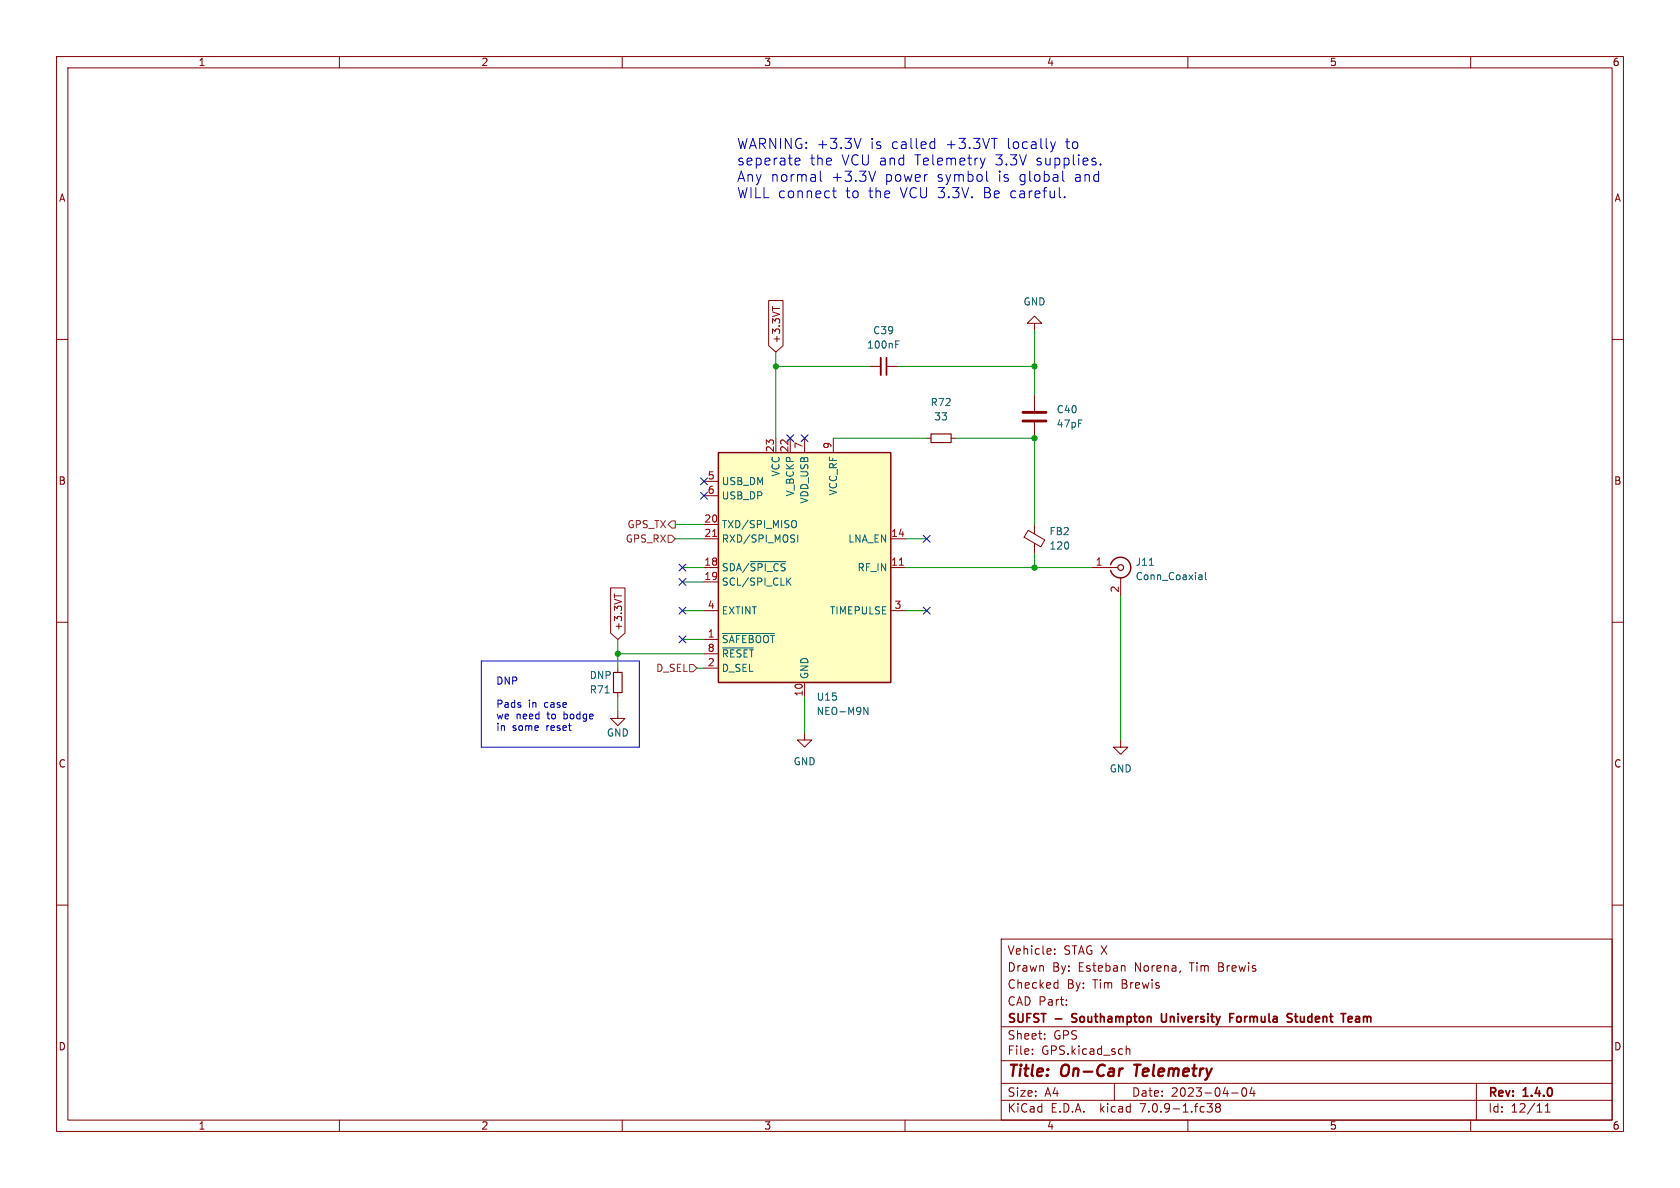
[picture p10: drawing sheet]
<svg xmlns="http://www.w3.org/2000/svg" width="297mm" height="210mm" viewBox="0 0 297 210" stroke-linecap="round" stroke-linejoin="round" font-family="sans-serif">
<g fill="none" stroke="#840000" stroke-width=".18">
<path d="M10 10h277v190h-277zM12 12h273v186h-273zM60 10v2M110 10v2M160 10v2M210 10v2M260 10v2M10 60h2M135.9 53.1h2.5v8l-1.2 1.1-1.3-1.1zM136.6 54.2v.7M182.9 57.2h1.2l-1.2-1.3-1.3 1.3h1.3v1.2M285 60h2"/>
<path d="M137.2 77.5v2.5M139.7 77.5v2.5M142.2 77.5v2.5M147.3 77.5v2.5M153.7 64.8h2M156.7 64.8h2M163.8 77.5h.8M168.1 77.5h.8M182.9 69.9v2.7M182.9 74.7v2.8M124.5 95.3h2.5M124.5 92.7h2.5"/>
<path d="M124.5 85.1h2.5M124.5 87.6h2.5M157.5 95.3h2.5M181.8 93.8l2.9 1.7-.7 1.2-2.9-1.7zM182.9 92.7v1.7M182.9 96v1.8M10 110h2M107.9 103.9h2.6v8l-1.3 1.1-1.3-1.1zM108.6 105v.7M109.2 118.1v.8M124.5 113h2.5M124.5 100.3h2.5"/>
<path d="M124.5 102.9h2.5M124.5 118.1h2.5M124.5 108h2.5M124.5 115.6h2.5M157.5 100.3h2.5M157.5 108h2.5M193 100.3h4.6M198.1 102.1v3.3M285 110h2M109.2 125.7v1.3h1.3l-1.3 1.3-1.3-1.3h1.3M109.2 122.4v.8M142.2 129.5v1.3h1.3l-1.3 1.3-1.2-1.3h1.2"/>
<path d="M142.2 120.7v2.5M198.1 130.8v1.3h1.3l-1.3 1.3-1.3-1.3h1.3M10 160h2M285 160h2M177 166h108v32h-108zM186.5 167.8v.1M186.5 168.6v.1M186.6 173.7l.4 .1M187 173.2v1.5M187 174.6l-.4 .1M188.5 177.6v.1M188.5 176.8v.1"/>
<path d="M60 198v2M110 198v2M160 198v2M177 194.5h108M177 191.5h108M177 187.5h108M177 181.5h108M182.5 186.3v.1M182.5 185.5v.1M184.7 183.6v.1M184.7 182.8v.1M197 191.5v3"/>
<path d="M199.1 184.9v1.5M199.1 185.5l.2-.1 .4 .1v.9M210 198v2M213.4 195.1h.9l-.5 .6 .4 .1v.7l-.2 .1-.5-.1M215.2 195.7l-.3-.2 .3-.4 .4 .1 .1 .2-.2 .3M215.2 195.7l-.3 .3v.3l.3 .3 .4-.1 .1-.2v-.4l-.2-.2M215.2 195.7h.3M217.7 193.2h1.2M219.7 192.4l.2-.1a.81 .81 0 0 1 .6 .6 .81 .81 0 0 1-.3 .8l-.2 .1a.81 .81 0 0 1-.3-1.4zM221.3 192.2l-.3 1.1h.9M221.7 192.8v1M260 198v2"/>
<path d="M261 191.5v6.5M273.2 196.6h.8M273.2 195.5l.4-.4v1.5"/>
</g>
<path d="M198.3 188.9h.2M200.5 188.2h1.1M201.1 188.2l-.3 2" fill="none" stroke="#840000" stroke-width=".4"/>
<g fill="none" stroke="#840000" stroke-width=".3">
<path d="M156.7 63.2v3.1M189.6 179.3v.5M205.3 179.2v1.2l.3 .3 .5-.1M217.4 179.9h.5M218.1 179.2h-.7v1.5M218.7 179.8v.7M227.8 179.2l.6 .1M228.1 180l.3 .3-.1 .2-.2 .2M228.8 179.7h.6M229.1 179.2v1.3l.3 .2M238.4 179.8l.4-.1 .3 .3-.8 .2M189.5 180.6l.2 .1"/>
<path d="M238.4 180.6h.6"/>
</g>
<path d="M180.8 74.4h4.1M180.8 72.9h4.1" fill="none" stroke="#840000" stroke-width=".51"/>
<g fill="none" stroke="#840000" stroke-width=".2">
<path d="M164.6 76.7h3.5v1.5h-3.5zM108.5 118.9h1.5v3.5h-1.5z"/>
<circle cx="198.1" cy="100.3" r=".51"/>
</g>
<path d="M127 80h30.5v40.7h-30.5z" fill="#ffffc2" stroke="#ffffc2" stroke-width=".18"/>
<path d="M127 80h30.5v40.7h-30.5zM196.3 99.8a1.81 1.81 0 0 1 2.8-.9 1.81 1.81 0 0 1 0 2.9 1.81 1.81 0 0 1-2.8-1" fill="none" stroke="#840000" stroke-width=".25"/>
<g fill="none" stroke="#006464" stroke-width=".18">
<path d="M158.4 60.9h.4M158.4 60.3h.6M132.6 99.3h6.3M140.2 92a.43 .43 0 0 1 .6 .4v.5a.43 .43 0 0 1-.6 .4M141 94.6v1.2M203.2 99.9h.7M127.7 112h9.2M127.7 114.5h5.5M139.3 102.7l.5 .7M139.8 102.2l-.7 .7M212.1 101.6l.3 .1 .1 .8M212.5 102.4l-.4 .1"/>
<path d="M212.5 101.9l-.4 .1M213.1 101.2v1.1l.2 .2M107 122.5h.7M152.7 125l.7 1.3v-1.3"/>
</g>
<path d="M126 94.8h.7M159 99.9h.7" fill="none" stroke="#a90000" stroke-width=".18"/>
<path d="M155.7 63.2v3.1" fill="none" stroke="#840000" stroke-width=".33"/>
<path d="M118.1 94.6h.6l.7 .7-.7 .6h-.6zM118.7 92.1h.7v1.2h-.7l-.6-.6zM121.9 117.5h.7l.6 .6-.6 .6h-.7z" fill="none" stroke="#725600" stroke-width=".18"/>
<g fill="none" stroke="#0000c2" stroke-width=".18">
<path d="M140.6 29.1h.7M140.6 28h.6h.1l.1 .4-.8 .2M145 30.3v1.5l.3 .3M147.2 33.8h.6M147.4 33.2v1.5l.1 .2 .3 .1M152.2 24.5l-.6 1.8M154.8 30.3l-.6 1.8M164.7 25.1h.5M165.2 24.5v1.8M165.2 26.2l-.5 .1M174.2 28l-.5 1.2M174.4 31.8l.3 .3"/>
<path d="M185.7 25.1l.5 1.2M186.2 26.3l-.2 .4M186.6 25.1l-.4 1.2M187.9 30.3v1.5l.2 .3M188.2 34.8v.2M194.6 29v.2M85.1 116.8h27.9v15.3h-27.9z"/>
</g>
<g fill="none" stroke="#009600" stroke-width=".18">
<path d="M182.9 58.4v11.5M137.2 62.2v15.3M137.2 64.8h16.5M147.3 77.5h16.5M158.7 64.8h24.2M168.9 77.5h14v15.2M119.4 92.7h5.1M119.4 95.3h5.1M160 95.3h3.8M182.9 97.8v2.5M109.2 113v5.1M109.2 115.6h15.3"/>
<path d="M120.6 108h3.9M120.6 113h3.9M120.6 102.9h3.9M120.6 100.3h3.9M123.2 118.1h1.3M160 108h3.8M160 100.3h33M198.1 105.4v25.4M109.2 123.2v2.5M142.2 123.2v6.3"/>
</g>
<g fill="none" stroke="#000084" stroke-width=".18">
<path d="M139.1 76.9l1.2 1.2M140.3 76.9l-1.2 1.2M141.6 76.9l1.2 1.2M142.8 76.9l-1.2 1.2M120 99.7l1.3 1.2M121.3 99.7l-1.3 1.2M123.9 87l1.2 1.2M123.9 84.5l1.2 1.2M125.1 87l-1.2 1.2M125.1 84.5l-1.2 1.2M163.2 94.6l1.2 1.3M164.4 94.6l-1.2 1.3"/>
<path d="M120 102.3l1.3 1.2M120 107.3l1.3 1.3M120 112.4l1.3 1.2M121.3 102.3l-1.3 1.2M121.3 107.3l-1.3 1.3M121.3 112.4l-1.3 1.2M163.2 107.3l1.2 1.3M164.4 107.3l-1.2 1.3"/>
</g>
<g fill="#009600" stroke="#009600" stroke-width=".18">
<circle cx="137.2" cy="64.8" r=".46"/>
<circle cx="182.9" cy="77.5" r=".46"/>
<circle cx="182.9" cy="100.3" r=".46"/>
<circle cx="182.9" cy="64.8" r=".46"/>
<circle cx="109.2" cy="115.6" r=".46"/>
</g>
<g font-size="2.8" fill="#840000">
<text x="178" y="190.9">Title:</text>
<text x="187.7" y="190.9">On-Car</text>
<text x="201.4" y="190.9">Telemetry</text>
</g>
<g font-size="2.5" fill="#0000c2">
<text x="130.2" y="26.5">WARNING: +3.3V</text>
<text x="130.2" y="29.4">seperate</text>
<text x="143.1" y="29.4">the</text>
<text x="148.8" y="29.4">VCU and</text>
<text x="153.9" y="26.5">is</text>
<text x="157.6" y="26.5">called</text>
<text x="161.8" y="29.4">Telemetry</text>
<text x="167.3" y="26.5">+3.3VT</text>
<text x="176.2" y="29.4">3.3V</text>
<text x="178.2" y="26.5">locally</text>
<text x="183.5" y="29.4">supplies.</text>
<text x="188.7" y="26.5">to</text>
<text x="130.2" y="32.3">Any normal</text>
<text x="130.2" y="35.2">WILL connect</text>
<text x="147" y="32.3">+3.3V</text>
<text x="149.5" y="35.2">to</text>
<text x="153.6" y="35.2">the</text>
<text x="156.5" y="32.3">power</text>
<text x="159.3" y="35.2">VCU 3.3V.</text>
<text x="165.8" y="32.3">symbol</text>
<text x="174.1" y="35.2">Be careful.</text>
<text x="176.7" y="32.3">is</text>
<text x="180.5" y="32.3">global</text>
<text x="190.3" y="32.3">and</text>
</g>
<g font-size="2.1" fill="#840000">
<text x="178" y="172">Drawn</text>
<text x="178" y="169">Vehicle:</text>
<text x="186" y="172">By:</text>
<text x="188" y="169">STAG X</text>
<text x="190.7" y="172">Esteban</text>
<text x="200.8" y="172">Norena,</text>
<text x="210.6" y="172">Tim</text>
<text x="215.8" y="172">Brewis</text>
<text x="178" y="178">CAD Part:</text>
<text x="178" y="175">Checked</text>
<text x="188.6" y="175">By:</text>
<text x="193.2" y="175">Tim</text>
<text x="198.4" y="175">Brewis</text>
<text x="178" y="184">Sheet:</text>
<text x="178" y="181.2">SUFST</text>
<text x="186.2" y="184">GPS</text>
<text x="186.6" y="181.2">-</text>
<text x="190.2" y="181.2">Southampton</text>
<text x="206.6" y="181.2">University</text>
<text x="219.3" y="181.2">Formula</text>
<text x="230.1" y="181.2">Student</text>
<text x="240.3" y="181.2">Team</text>
<text x="178" y="186.7">File:</text>
<text x="184.1" y="186.7">GPS.kicad_sch</text>
<text x="178" y="196.9">KiCad</text>
<text x="178" y="194.1">Size:</text>
<text x="184.7" y="194.1">A4</text>
<text x="185.7" y="196.9">E.D.A.</text>
<text x="194.6" y="196.9">kicad</text>
<text x="200" y="194.1">Date:</text>
<text x="201.8" y="196.9">7.0.9-1.fc38</text>
<text x="207" y="194.1">2023-04-04</text>
<text x="263" y="194.3">Rev:</text>
<text x="263" y="196.9">Id:</text>
<text x="267.1" y="196.9">12/11</text>
<text x="269.4" y="194.3">1.4.0</text>
</g>
<g font-size="1.8" fill="#840000">
<text x="35" y="11.9">1</text>
<text x="85" y="11.9">2</text>
<text x="135" y="11.9">3</text>
<text x="185" y="11.9">4</text>
<text x="235" y="11.9">5</text>
<text x="285" y="11.9">6</text>
<text x="10.3" y="35.9">A</text>
<text x="285.3" y="35.9">A</text>
<text x="138.1" y="60.8" transform="rotate(-90 138.1 60.8)">+3.3VT</text>
<text x="10.3" y="85.9">B</text>
<text x="285.3" y="85.9">B</text>
<text x="110.2" y="111.6" transform="rotate(-90 110.2 111.6)">+3.3VT</text>
<text x="10.3" y="135.9">C</text>
<text x="285.3" y="135.9">C</text>
<text x="10.3" y="185.9">D</text>
<text x="285.3" y="185.9">D</text>
<text x="35" y="199.9">1</text>
<text x="85" y="199.9">2</text>
<text x="135" y="199.9">3</text>
<text x="185" y="199.9">4</text>
<text x="235" y="199.9">5</text>
<text x="285" y="199.9">6</text>
</g>
<g font-size="1.8" fill="#006464">
<text x="154.3" y="59.3">C39</text>
<text x="180.8" y="54.2">GND</text>
<text x="153.2" y="61.8">100nF</text>
<text x="164.4" y="72">R72</text>
<text x="165.1" y="74.5">33</text>
<text x="186.7" y="73.3">C40</text>
<text x="186.7" y="75.8">47pF</text>
<text x="127.5" y="86">USB_DM</text>
<text x="127.5" y="88.5">USB_DP</text>
<text x="138" y="84.3" transform="rotate(-90 138 84.3)">VCC</text>
<text x="140.6" y="87.9" transform="rotate(-90 140.6 87.9)">V_BCKP</text>
<text x="143.1" y="89.1" transform="rotate(-90 143.1 89.1)">VDD_USB</text>
<text x="148.2" y="87.7" transform="rotate(-90 148.2 87.7)">VCC_RF</text>
<text x="127.5" y="93.6">TXD/SPI_MISO</text>
<text x="185.4" y="94.8">FB2</text>
<text x="127.5" y="101.2">SDA/~{SPI_CS}</text>
<text x="127.5" y="96.1">RXD/SPI_MOSI</text>
<text x="149.9" y="96.1">LNA_EN</text>
<text x="151.5" y="101.2">RF_IN</text>
<text x="185.4" y="97.3">120</text>
<text x="200.7" y="100.2">J11</text>
<text x="127.5" y="103.7">SCL/SPI_CLK</text>
<text x="200.7" y="102.8">Conn_Coaxial</text>
<text x="127.5" y="113.9">~{SAFEBOOT}</text>
<text x="127.5" y="108.8">EXTINT</text>
<text x="146.6" y="108.8">TIMEPULSE</text>
<text x="127.5" y="119">D_SEL</text>
<text x="127.5" y="116.4">~{RESET}</text>
<text x="104.1" y="120.2">DNP</text>
<text x="104.1" y="122.8">R71</text>
<text x="143.1" y="120.1" transform="rotate(-90 143.1 120.1)">GND</text>
<text x="144.3" y="124.1">U15</text>
<text x="107.2" y="130.4">GND</text>
<text x="144.3" y="126.6">NEO-M9N</text>
<text x="140.2" y="135.5">GND</text>
<text x="196.1" y="136.8">GND</text>
</g>
<g font-size="1.8" fill="#a90000">
<text x="136.9" y="80.1" transform="rotate(-90 136.9 80.1)">23</text>
<text x="139.4" y="80.1" transform="rotate(-90 139.4 80.1)">22</text>
<text x="142" y="79.4" transform="rotate(-90 142 79.4)">7</text>
<text x="147.1" y="79.4" transform="rotate(-90 147.1 79.4)">9</text>
<text x="125" y="84.8">5</text>
<text x="125" y="87.4">6</text>
<text x="124.4" y="92.5">20</text>
<text x="124.4" y="95">21</text>
<text x="157.4" y="95">14</text>
<text x="124.4" y="100.1">18</text>
<text x="157.4" y="100.1">11</text>
<text x="193.6" y="100.1">1</text>
<text x="124.4" y="102.6">19</text>
<text x="125" y="107.7">4</text>
<text x="158" y="107.7">3</text>
<text x="197.9" y="104.8" transform="rotate(-90 197.9 104.8)">2</text>
<text x="125" y="112.8">1</text>
<text x="125" y="117.9">2</text>
<text x="125" y="115.3">8</text>
<text x="142" y="123.2" transform="rotate(-90 142 123.2)">10</text>
</g>
<g font-size="1.8" fill="#725600">
<text x="110.8" y="93.6">GPS_TX</text>
<text x="110.5" y="96.1">GPS_RX</text>
<text x="115.9" y="119">D_SEL</text>
</g>
<g font-size="1.8" fill="#0000c2">
<text x="87.6" y="121.1">DNP</text>
<text x="87.6" y="125.2">Pads</text>
<text x="93.4" y="125.2">in</text>
<text x="96.3" y="125.2">case</text>
<text x="87.6" y="127.2">we</text>
<text x="87.6" y="129.3">in</text>
<text x="90.6" y="129.3">some</text>
<text x="91.2" y="127.2">need</text>
<text x="96.7" y="129.3">reset</text>
<text x="96.9" y="127.2">to</text>
<text x="99.9" y="127.2">bodge</text>
</g>
</svg>
